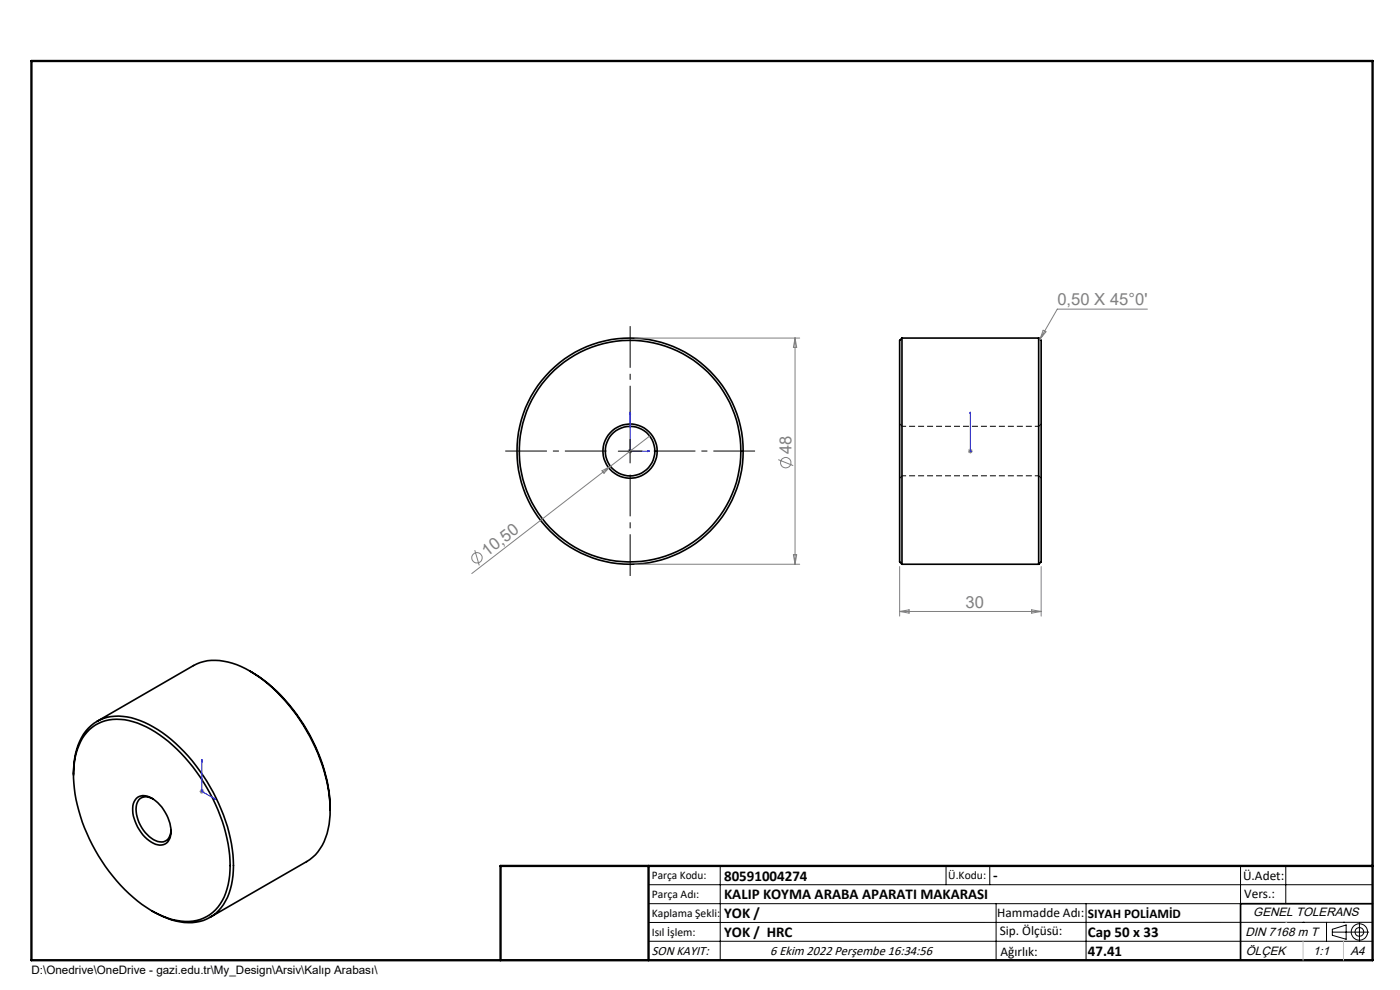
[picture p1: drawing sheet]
<svg xmlns="http://www.w3.org/2000/svg" width="297mm" height="210mm" viewBox="0 0 297 210" stroke-linecap="round" stroke-linejoin="round" font-family="sans-serif">
<g fill="none" stroke="#000" stroke-width=".35">
<path d="M191.3 71.7v48M191.3 71.7l-.4 .5v47l.4 .5M191.3 71.7h29M220.3 71.7v48M220.3 71.7l.6 .5v47l-.6 .5M191.3 119.7h29M19 154.8a9.5 9.5 0 0 1 10.2-1.4 31 31 0 0 1 14.7 13.7 32.4 32.4 0 0 1 4.8 18.6 10.7 10.7 0 0 1-4.8 8.7 10.8 10.8 0 0 1-10-.3 33.1 33.1 0 0 1-14.3-14.9 29.7 29.7 0 0 1-3.7-18.4 11.3 11.3 0 0 1 3.1-6zM20.6 153l20.5-11.8a11.2 11.2 0 0 1 10.1 .2 33.6 33.6 0 0 1 14.5 14.8 34.1 34.1 0 0 1 4.3 15.6M53.1 142.4a35.6 35.6 0 0 1 14.4 17.2 30.1 30.1 0 0 1 2.5 12.2M15.6 164.4a14.1 14.1 0 0 1 3.1-9.9 9.1 9.1 0 0 1 9.2-2.2 26.1 26.1 0 0 1 12.9 9.1 38.2 38.2 0 0 1 8.7 21.1 14.2 14.2 0 0 1-3.1 10.6 9.1 9.1 0 0 1-9.1 2.3l-2.8-1-2.3-1.2M28.9 169.4a3 3 0 0 1 4.1 .5 8.5 8.5 0 0 1 3.2 7.5 2.28 2.28 0 0 1-3.6 1.5 8.4 8.4 0 0 1-4.3-8.4zM32.4 169.4a2.22 2.22 0 0 0-2.6-.1 2.22 2.22 0 0 0-.9 2.4 7.8 7.8 0 0 0 4.5 6.8 2.14 2.14 0 0 0 2.9-2.4"/>
<path d="M70 171.8a13 13 0 0 1-3.7 10l-1.2 1-20.5 11.8M291.2 191.7h-28v12"/>
<circle cx="133.7" cy="95.7" r="23.5"/>
<circle cx="133.7" cy="95.7" r="24"/>
<circle cx="133.7" cy="95.7" r="5.8"/>
<circle cx="133.7" cy="95.7" r="5.3"/>
</g>
<path d="M191.4 90.4l-.5-.5M220.4 90.4h-29M220.9 89.9l-.5 .5M190.9 101.4l.5-.5M191.4 100.9h29M220.4 100.9l.5 .5" fill="none" stroke="#000" stroke-width=".21" stroke-dasharray="1.3 .6" stroke-dashoffset=".4" stroke-linecap="butt"/>
<g fill="none" stroke="#808080" stroke-width=".21">
<path d="M134.7 71.7h35M168.7 71.7v48M168.7 71.7l.3 2h-.7zM221.3 70.1l.6 .3-1.3 1.6zM243.4 65.6h-19.1l-3.7 6.4M127.7 99.9l1.8-1-1.4 1.5zM133.2 95.7h1M133.3 95.3l.7 .8M133.7 95.2v1M134 95.3l-.7 .8M137.8 92.5l-37.7 29.2M165.1 97.5l3.2 1.3"/>
<path d="M205.4 95.7h1M205.5 95.3l.7 .8M205.8 95.2v1M206.2 95.3l-.7 .8M100.7 116.7l1 3.2M134.7 119.7h35M168.3 117.7h.7l-.3 2zM190.9 120.2v10.5M190.9 129.7h30M190.9 129.7l2-.3v.7zM218.9 129.4l2 .3-2 .4zM220.9 120.2v10.5"/>
<path d="M42.3 167.9h1M42.5 167.5l.7 .7M42.8 167.4v1M43.2 167.5l-.7 .7"/>
<circle cx="166.7" cy="98.2" r="1.11"/>
<circle cx="101.2" cy="118.3" r="1.1"/>
</g>
<g fill="none" stroke="#000" stroke-width=".21">
<path d="M131.2 95.7h5M133.7 93.2v5M137.6 187.7h153.6M137.6 191.7h153.6M137.6 199.7h153.6M152.8 183.7v20M200.7 183.7v4M210 183.7v4M211.3 191.7v12M230.4 191.7v12M263.2 183.7v20M272.8 183.7v8"/>
<path d="M276.4 195.6h.1M281.4 195.6v4.1M282.6 197.7h7.8M282.6 197.1l3-.9v3l-3-.8zM285 195.6h.1M288.4 195.8v3.8M291.2 195.6l-153.6 .1"/>
<circle cx="288.4" cy="197.7" r="1.74"/>
<circle cx="288.4" cy="197.7" r=".93"/>
</g>
<path d="M133.7 87.4v8.3h4.1M133.7 87.4l.1 .4h-.2zM137.4 95.6l.4 .1-.4 .1zM205.8 95.6v.2zM205.8 87.4v.4v-.4M205.8 95.7h.1M205.8 87.4v8.3M42.8 161.1l.1 .4-.1-.1zM42.8 161.1v6.8l3 1.7M45.5 169.3l.3 .3-.3-.1z" fill="none" stroke="#00f" stroke-width=".21"/>
<path d="M128.7 95.7h-21.5M133.7 90.7v-21.5M138.7 95.7h21.5M133.7 100.7v21.5" fill="none" stroke="#000" stroke-width=".21" stroke-dasharray="15.2 1.3 1.3 1.3" stroke-dashoffset="6.4" stroke-linecap="butt"/>
<path d="M106.2 203.7h185" fill="none" stroke="#000" stroke-width=".25"/>
<path d="M6.7 12.9h284.5v190.8h-284.5zM137.6 183.7v20M291.2 183.7h-185v20" fill="none" stroke="#000" stroke-width=".5"/>
<path d="M272.8 195.6h.1M276.4 199.7v4M285 199.7v4" fill="none" stroke="#c0c0c0" stroke-width=".21"/>
<g fill="#00f">
<path d="M137.4 95.6l.4 .1-.4 .1zM133.7 87.4l.1 .4h-.2z"/>
<path d="M45.5 169.3l.3 .3-.3-.1zM42.8 161.1l.1 .4-.1-.1z"/>
<path d="M205.8 95.6v.2zM205.8 87.4v.4z"/>
</g>
<g font-size="3.5" fill="#808080">
<text x="224.3" y="64.8">0,50 X 45°0'</text>
<text x="167.9" y="96.3" transform="rotate(-90 167.9 96.3)">48</text>
<text x="103.4" y="118.1" transform="rotate(-38 103.4 118.1)">10,50</text>
<text x="204.8" y="128.9">30</text>
</g>
<g font-size="3.2">
<text x="153.6" y="186.8">80591004274</text>
<text x="153.6" y="190.8">KALIP KOYMA ARABA APARATI MAKARASI</text>
<text x="210.7" y="186.6">-</text>
<text x="153.6" y="194.8">YOK /</text>
<text x="153.6" y="198.8">YOK / HRC</text>
<text x="230.8" y="198.7">Cap 50 x 33</text>
<text x="230.8" y="202.8">47.41</text>
</g>
<g font-size="2.8">
<text x="263.7" y="186.7">Ü.Adet:</text>
<text x="263.9" y="190.5">Vers.:</text>
<text x="211.5" y="194.5">Hammadde Adı:</text>
<text x="230.8" y="194.7">SIYAH POLİAMİD</text>
<text x="138.3" y="202.6">SON KAYIT:</text>
<text x="163.4" y="202.6">6 Ekim 2022 Perşembe 16:34:56</text>
<text x="212.1" y="198.4">Sip. Ölçüsü:</text>
<text x="212.2" y="202.7">Ağırlık:</text>
</g>
<g font-size="2.6">
<text x="265.9" y="194.4">GENEL TOLERANS</text>
<text x="264.2" y="198.5">DIN 7168 m T</text>
<text x="264.3" y="202.6">ÖLÇEK</text>
<text x="278.5" y="202.6">1:1</text>
<text x="286.5" y="202.6">A4</text>
</g>
<g font-size="2.5">
<text x="138.3" y="186.4">Parça Kodu:</text>
<text x="138.3" y="190.5">Parça Adı:</text>
<text x="201.2" y="186.5">Ü.Kodu:</text>
<text x="138.3" y="194.5">Kaplama Şekli:</text>
<text x="138.3" y="198.6">Isıl İşlem:</text>
<text x="6.7" y="206.7">D:\Onedrive\OneDrive - gazi.edu.tr\My_Design\Arsiv\Kalıp Arabası\</text>
</g>
</svg>
